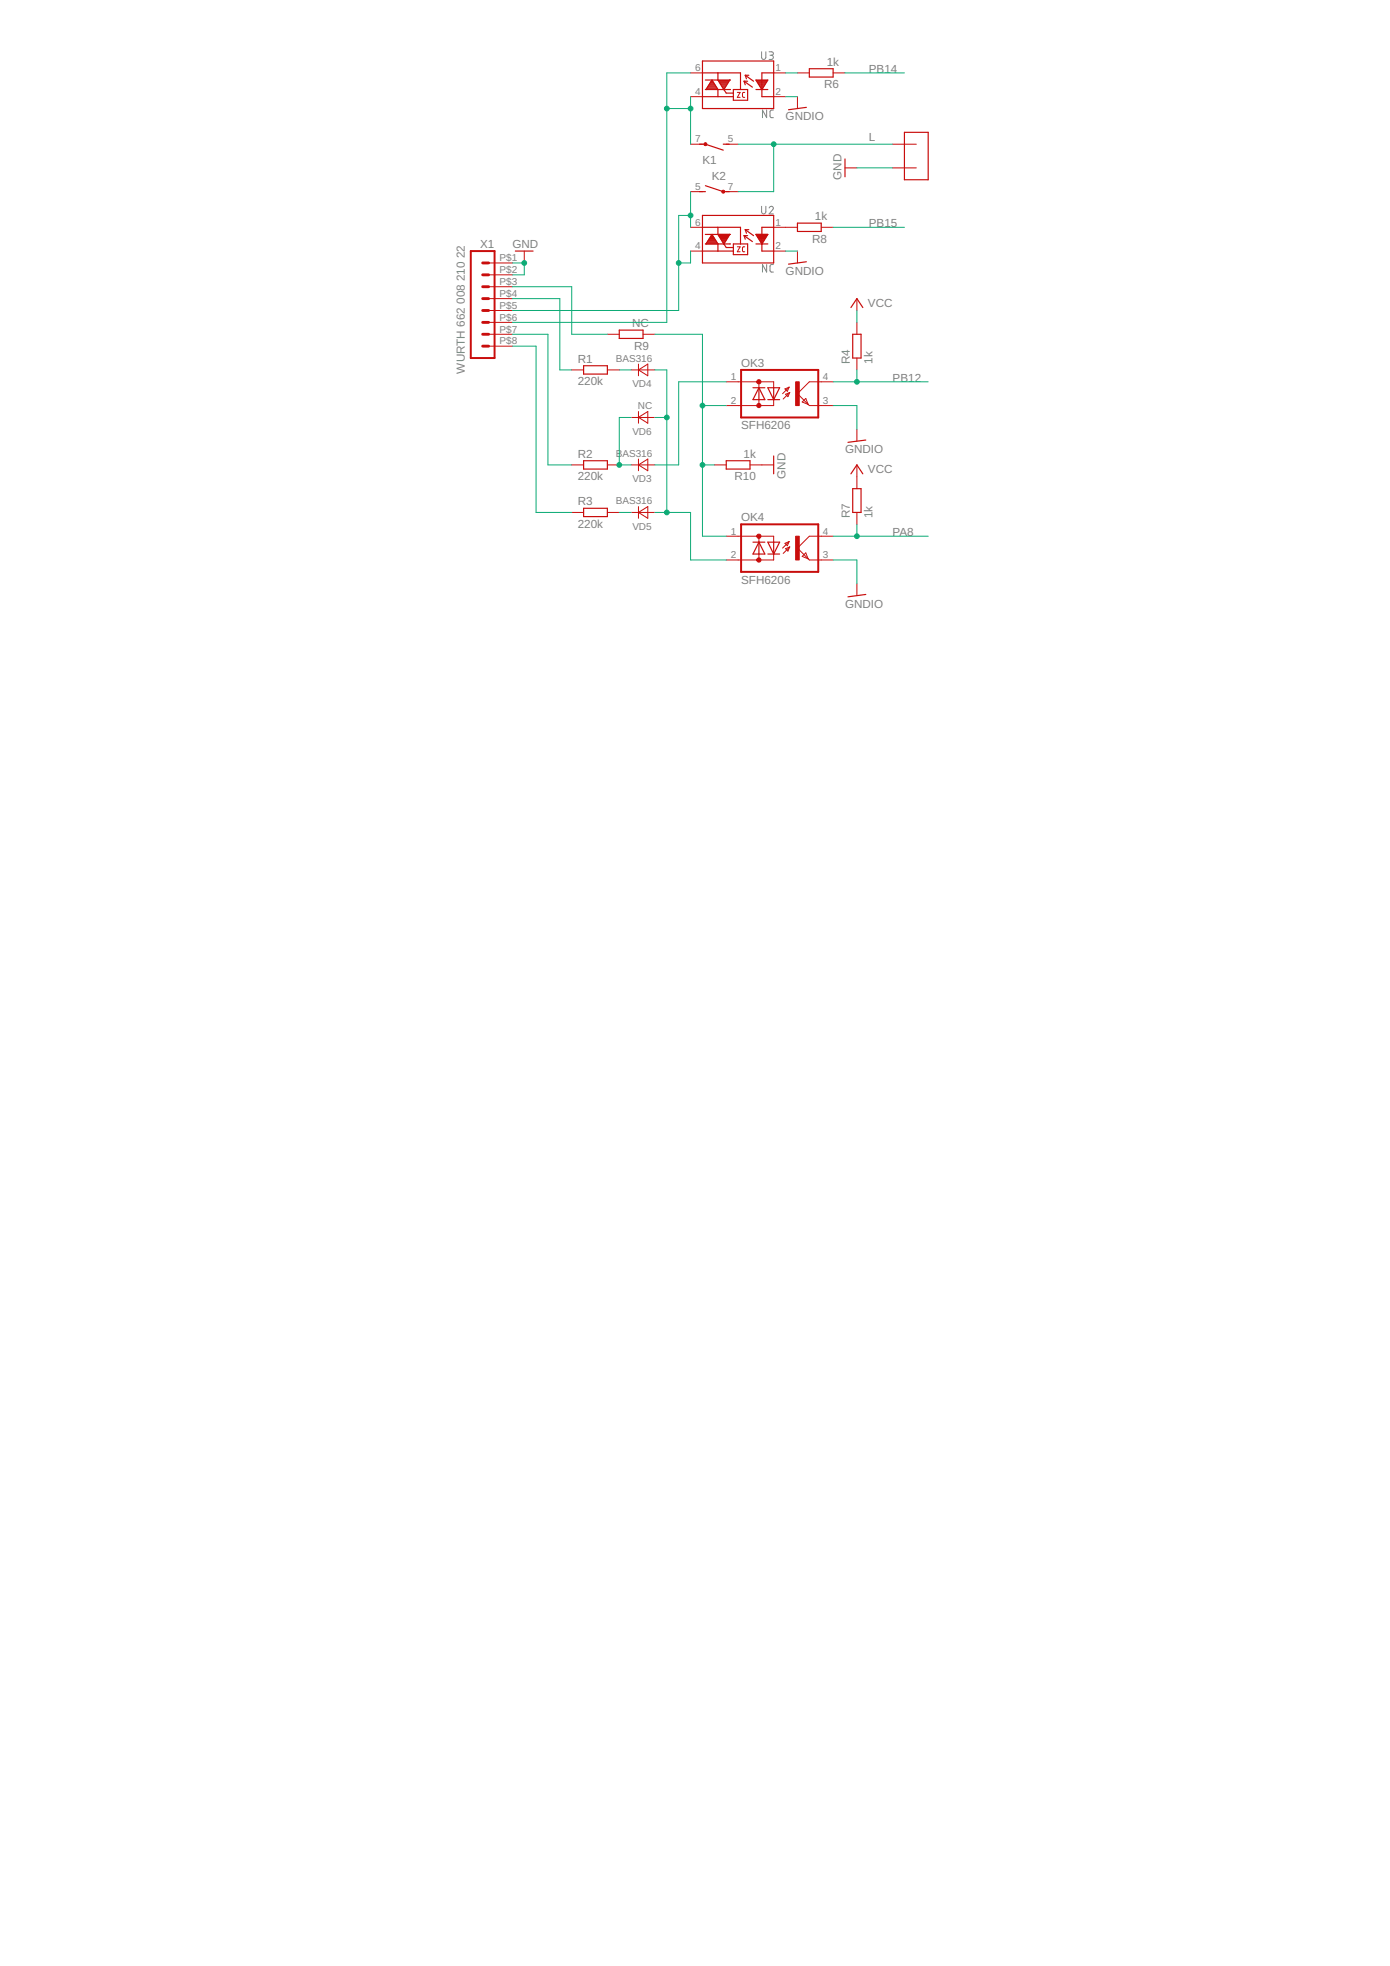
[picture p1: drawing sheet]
<svg xmlns="http://www.w3.org/2000/svg" width="297mm" height="420mm" viewBox="0 0 297 420" stroke-linecap="round" stroke-linejoin="round" font-family="sans-serif">
<path d="M162.8 11.1v1.2a.46 .46 0 0 0 .4 .4 .46 .46 0 0 0 .5-.4v-1.2M164.4 11.1h.5a.37 .37 0 0 1 .4 .3 .37 .37 0 0 1-.4 .4h-.4M164.8 11.8a.44 .44 0 0 1 .5 .5 .44 .44 0 0 1-.5 .4h-.4M163.8 23.5v1.6l-.9-1.6v1.6M165.3 23.5l-.5 .1-.3 .3 .1 1 .2 .2h.5M162.8 44.1v1.2a.46 .46 0 0 0 .4 .4 .46 .46 0 0 0 .5-.4v-1.2M163.8 56.5v1.6l-.9-1.6v1.6M164.4 44.4a.44 .44 0 0 1 .6-.3 .44 .44 0 0 1 .1 .7l-.7 .9h.9M165.3 56.5l-.5 .1-.3 .3 .1 1 .2 .2h.5" fill="none" stroke="#808080" stroke-width=".21"/>
<g fill="none" stroke="#c90d0c" stroke-width=".21">
<path d="M147.6 15.6h2.5M157.6 19.7h.6l-.6 1.1h.6M159.2 19.7l-.4 .1-.1 .2v.7l.5 .1M165.3 15.6h2.6M170.4 15.6h2.6M178 15.6h2.6M147.6 30.8h2.5M147.6 20.7h2.5M155.2 30.8h2.5M165.3 20.7h2.6M170.4 20.7v2.5M180.6 35.9h2.5"/>
<path d="M190.7 30.8h5.1M190.7 35.9h5.1M104.4 56.2h5.1M104.4 58.7h5.1M112 53.7v2.5M147.6 41h2.5M147.6 48.6h2.5M147.6 53.7h2.5M155.2 41h2.5M157.6 52.7h.6l-.6 1.1h.6M159.2 52.7l-.4 .1-.1 .2v.7l.5 .1M165.3 48.6h5.1"/>
<path d="M165.3 53.7h2.6M170.4 53.7v2.5M175.5 48.6h2.5M104.4 61.3h5.1M104.4 63.8h5.1M104.4 66.4h5.1M104.4 68.9h5.1M104.4 71.4h5.1M104.4 74h5.1M122.2 79.1h2.5M129.8 71.4h2.5M129.8 79.1h2.5"/>
<path d="M134.9 79.1h5.1M136.4 77.8v2.5M136.4 79.1l2-1.3v2.5zM137.4 71.4h2.6M183.1 63.8v2.6M183.1 68.9v2.5M183.1 76.5v2.6M122.2 99.4h2.5M129.8 99.4h2.5M134.9 99.4h5.1M134.9 89.2h5.1M136.4 87.9v2.5"/>
<path d="M136.4 98.1v2.5M136.4 99.4l2-1.3v2.5zM136.4 89.2l2-1.3v2.5zM152.7 99.4h2.5M155.2 81.6h10.1v1.3M160.3 99.4h5M162.2 81.6v1.3M162.2 85.4v1.3M165.3 85.4v1.3h-10.1M167.7 83.1l.9-.4-.3 .9zM167.9 84.3l.9-.4-.4 .9zM168.6 82.7l-1.4 1.4"/>
<path d="M168.8 83.9l-1.4 1.4M172.2 85.2l.5 1.2-1.3-.5zM178 81.6h-5l-2.6 2.5 2.6 2.6h5M183.1 91.8v2.5M183.1 99.4v5M122.2 109.5h2.5M129.8 109.5h2.5M134.9 109.5h5.1M136.4 108.3v2.5M136.4 109.5l2-1.2v2.5zM155.2 114.6h10.1v1.3M162.2 114.6v1.3"/>
<path d="M162.2 118.4v1.3M165.3 118.4v1.3h-10.1M167.7 116.1l.9-.4-.3 .9zM167.9 117.3l.9-.4-.4 .9zM168.6 115.7l-1.4 1.4M168.8 116.9l-1.4 1.4M172.2 118.2l.5 1.2-1.3-.5zM178 114.6h-5l-2.6 2.5 2.6 2.6h5M183.1 109.5v2.6M183.1 124.8v2.5"/>
</g>
<g fill="none" stroke="#c90d0c" stroke-width=".25">
<path d="M150.1 13h15.2v10.2h-15.2zM150.1 15.6h8.1v3.5M150.7 19.1h5.4M150.7 17.1h5.4M150.9 19.1l1.2-2 1.3 2v1.6M150.9 19h2.4M151.1 18.8h2.1M151.2 18.6h1.9M151.4 18.4h1.5M151.5 18.1h1.3M151.6 17.9h1M151.8 17.7h.7"/>
<path d="M151.9 17.5h.5M152.1 17.2h.1M153.4 15.6v1.5l1.3 2M153.5 17.2h2.4M153.6 17.5h2.1M153.8 17.7h1.8M153.9 17.9h1.5M154.1 18.1h1.2M154.2 18.4h1M154.3 18.6h.7M154.5 18.8h.4M154.6 19h.1"/>
<path d="M154.7 19.1l.5 .8h1.5M156 17.1l-1.3 2M156.7 19.1h3.1v2.3h-3.1zM159 17.4l1.8 1.2M159 17.4h.8M159 17.4l.3 .7M159.3 16.1l1.7 1.3M159.3 16.1h.7M159.3 16.1l.2 .7M161.5 19.1h2.6M161.5 17.1h2.6l-1.3 2zM161.6 17.2h2.4"/>
<path d="M161.8 17.5h2.1M161.9 17.7h1.8M162 17.9h1.6M162.2 18.1h1.2M162.3 18.4h1M162.5 18.6h.7M162.6 18.8h.4M162.7 19h.2M165.3 15.6h-2.5v5.1h2.5M173 14.7h5v1.8h-5zM149.5 30.8h1.2l3.9 1.3M150.1 20.7h6.6"/>
<path d="M150.7 39.7l3.9 1.3h1.2M154.6 30.8h1.2M172.3 22.9l-3.8 .6M180.6 34v3.8M193.3 28.3h5.1v10.1h-5.1zM110.1 53.7h3.8M149.5 41h1.2M150.1 46h15.2v10.2h-15.2zM150.1 48.6h8.1v3.5M150.1 53.7h6.6M150.7 52.1h5.4M150.7 50.1h5.4"/>
<path d="M150.9 52.1h2.5M151 51.9h2.2M151.2 51.7h1.9M151.3 51.4h1.7M151.4 51.2h1.4M151.6 51h1.1M151.7 50.8h.9M151.8 50.5h.6M152 50.3h.3M152.1 50.1l1.3 2v1.6M152.1 50.1l-1.2 2M152.1 50.1h.1"/>
<path d="M153.4 48.6v1.5l1.3 2M153.5 50.3h2.3M153.7 50.5h2M153.8 50.8h1.7M154 51h1.4M154.1 51.2h1.2M154.2 51.4h.9M154.4 51.7h.6M154.5 51.9h.3M154.7 52.1h.1M154.7 52.1l.5 .8h1.5M156 50.1l-1.3 2"/>
<path d="M156.7 52.1h3.1v2.3h-3.1zM159 50.4l1.8 1.2M159 50.4h.8M159 50.4l.3 .7M159.3 49.1l1.7 1.3M159.3 49.1h.7M159.3 49.1l.2 .7M161.5 52.1h2.6M161.5 50.1h2.6l-1.3 2zM161.7 50.3h2.2M161.8 50.5h2M161.9 50.8h1.8"/>
<path d="M162.1 51h1.4M162.2 51.2h1.2M162.4 51.4h.8M162.5 51.7h.6M162.6 51.9h.4M162.8 52.1h.1M165.3 48.6h-2.5v5.1h2.5M170.4 47.7h5.1v1.8h-5.1zM172.3 55.9l-3.8 .6M124.7 78.2h5.1v1.7h-5.1zM132.3 70.5h5.1v1.8h-5.1zM181.8 65.7l1.3-1.9 1.3 1.9"/>
<path d="M182.2 71.4h1.8v5.1h-1.8zM124.7 98.5h5.1v1.7h-5.1zM155.2 98.5h5.1v1.7h-5.1zM160.9 82.9h2.5M162.2 82.9l1.2 2.5h-2.5zM162.2 82.9v2.5M164.1 82.9h2.5l-1.3 2.5zM164.1 85.4h2.5M165.3 82.9v2.5M165.3 97.5v3.8M185 94l-3.8 .5M124.7 108.6h5.1v1.8h-5.1z"/>
<path d="M160.9 115.9h2.5M162.2 115.9v2.5M162.2 115.9l1.2 2.5h-2.5zM164.1 115.9h2.5l-1.3 2.5zM164.1 118.4h2.5M165.3 115.9v2.5M181.8 101.3l1.3-1.9 1.3 1.9M182.2 104.4h1.8v5.1h-1.8zM185 127l-3.8 .6"/>
</g>
<path d="M100.6 53.7h5.1v22.8h-5.1zM158.4 79.1h16.5v10.1h-16.5zM158.4 112.1h16.5v10.1h-16.5z" fill="none" stroke="#c90d0c" stroke-width=".42"/>
<path d="M103.1 58.7h1.3M103.1 56.2h1.3M103.1 63.8h1.3M103.1 66.4h1.3M103.1 61.3h1.3M103.1 68.9h1.3M103.1 71.4h1.3M103.1 74h1.3" fill="none" stroke="#c90d0c" stroke-width=".61"/>
<g fill="#c90d0c" stroke="#c90d0c" stroke-width=".21">
<path d="M161.8 81.4a.46 .46 0 0 1 .7-.1 .46 .46 0 0 1-.2 .7 .46 .46 0 0 1-.6-.4h.5h-.5z" fill-rule="evenodd"/>
<path d="M161.8 86.4a.46 .46 0 0 1 .7 0 .46 .46 0 0 1-.2 .7 .46 .46 0 0 1-.6-.4h.5h-.5z" fill-rule="evenodd"/>
<path d="M161.8 114.4a.46 .46 0 0 1 .7-.1 .46 .46 0 0 1-.2 .7 .46 .46 0 0 1-.6-.4h.5h-.5z" fill-rule="evenodd"/>
<path d="M161.8 119.4a.46 .46 0 0 1 .7 0 .46 .46 0 0 1-.2 .7 .46 .46 0 0 1-.6-.4h.5h-.5z" fill-rule="evenodd"/>
<circle cx="150.7" cy="30.8" r=".33"/>
<circle cx="154.5" cy="41" r=".33"/>
</g>
<g fill="#c90d0c" stroke="#c90d0c" stroke-width=".21">
<path d="M170 81.6h.8v5.1h-.8z"/>
<path d="M170 114.6h.8v5.1h-.8z"/>
</g>
<g fill="none" stroke="#0dab76" stroke-width=".21">
<path d="M147.6 15.6h-5.1v53.3h-33M167.9 15.6h2.5M180.6 15.6h12.7M142.5 23.2h5.1M147.6 20.7v10.1M157.7 30.8h33M165.3 30.8v10.2h-7.6M167.9 20.7h2.5M183.1 35.9h7.6M109.5 56.2h2.5v2.5h-2.5M147.6 53.7v2.5h-2.6M147.6 41v7.6"/>
<path d="M147.6 46h-2.6v20.4h-35.5M167.9 53.7h2.5M178 48.6h15.3M109.5 71.4h7.6v28h5.1M109.5 61.3h12.7v10.1h7.6M109.5 63.8h10.1v15.3h2.6M109.5 74h5.1v35.5h7.6M132.3 79.1h2.6M140 71.4h10.1v43.2h5.1M140 79.1h2.5v30.4M183.1 66.4v2.5M183.1 79.1v2.5"/>
<path d="M134.9 89.2h-2.6v10.2h2.6M140 89.2h2.5M150.1 86.7h5.1M150.1 99.4h2.6M155.2 81.6h-10.2v17.8h-5M178 81.6h20.4M178 86.7h5.1v5.1M132.3 109.5h2.6M140 109.5h7.6v10.2h7.6M178 119.7h5.1v5.1M178 114.6h20.4M183.1 112.1v2.5"/>
</g>
<g fill="#0dab76" stroke="#0dab76" stroke-width=".21">
<circle cx="183.1" cy="81.6" r=".51"/>
<circle cx="183.1" cy="114.6" r=".51"/>
<circle cx="165.3" cy="30.8" r=".51"/>
<circle cx="112" cy="56.2" r=".51"/>
<circle cx="150.1" cy="86.7" r=".51"/>
<circle cx="150.1" cy="99.4" r=".51"/>
<circle cx="132.3" cy="99.4" r=".51"/>
<circle cx="142.5" cy="109.5" r=".51"/>
<circle cx="142.5" cy="89.2" r=".51"/>
<circle cx="147.6" cy="46" r=".51"/>
<circle cx="145" cy="56.2" r=".51"/>
<circle cx="147.6" cy="23.2" r=".51"/>
<circle cx="142.5" cy="23.2" r=".51"/>
</g>
<g font-size="2.5" fill="#808080">
<text x="176.7" y="14.1">1k</text>
<text x="185.7" y="15.6">PB14</text>
<text x="176.1" y="18.9">R6</text>
<text x="167.9" y="25.7">GNDIO</text>
<text x="150.1" y="35.1">K1</text>
<text x="185.7" y="30">L</text>
<text x="152.1" y="38.4">K2</text>
<text x="179.8" y="38.4" transform="rotate(-90 179.8 38.4)">GND</text>
<text x="174.1" y="47.1">1k</text>
<text x="102.6" y="52.9">X1</text>
<text x="109.5" y="52.9">GND</text>
<text x="173.6" y="51.9">R8</text>
<text x="185.7" y="48.6">PB15</text>
<text x="99.3" y="55.2" transform="rotate(-90 99.3 55.2)">22</text>
<text x="167.9" y="58.7">GNDIO</text>
<text x="99.3" y="65" transform="rotate(-90 99.3 65)">008</text>
<text x="99.3" y="60.1" transform="rotate(-90 99.3 60.1)">210</text>
<text x="185.5" y="65.6">VCC</text>
<text x="135.1" y="69.9">NC</text>
<text x="123.5" y="77.6">R1</text>
<text x="135.5" y="74.7">R9</text>
<text x="181.6" y="77.8" transform="rotate(-90 181.6 77.8)">R4</text>
<text x="186.4" y="77.8" transform="rotate(-90 186.4 77.8)">1k</text>
<text x="99.3" y="79.9" transform="rotate(-90 99.3 79.9)">WURTH 662</text>
<text x="123.5" y="82.4">220k</text>
<text x="158.4" y="78.4">OK3</text>
<text x="190.7" y="81.6">PB12</text>
<text x="158.4" y="91.7">SFH6206</text>
<text x="123.5" y="97.9">R2</text>
<text x="158.9" y="97.8">1k</text>
<text x="180.6" y="96.8">GNDIO</text>
<text x="185.5" y="101.1">VCC</text>
<text x="123.5" y="102.7">220k</text>
<text x="156.9" y="102.6">R10</text>
<text x="167.9" y="102.4" transform="rotate(-90 167.9 102.4)">GND</text>
<text x="123.5" y="112.8">220k</text>
<text x="123.5" y="108">R3</text>
<text x="158.4" y="111.4">OK4</text>
<text x="181.6" y="110.8" transform="rotate(-90 181.6 110.8)">R7</text>
<text x="186.4" y="110.8" transform="rotate(-90 186.4 110.8)">1k</text>
<text x="190.7" y="114.6">PA8</text>
<text x="158.4" y="124.8">SFH6206</text>
<text x="180.6" y="129.8">GNDIO</text>
</g>
<g font-size="2.1" fill="#808080">
<text x="148.6" y="15.2">6</text>
<text x="165.7" y="15.2">1</text>
<text x="148.6" y="20.3">4</text>
<text x="165.7" y="20.3">2</text>
<text x="148.6" y="30.5">7</text>
<text x="155.5" y="30.5">5</text>
<text x="148.6" y="40.6">5</text>
<text x="155.5" y="40.6">7</text>
<text x="148.6" y="53.3">4</text>
<text x="148.6" y="48.2">6</text>
<text x="165.7" y="48.2">1</text>
<text x="165.7" y="53.3">2</text>
<text x="106.7" y="55.8">P$1</text>
<text x="106.7" y="58.4">P$2</text>
<text x="106.7" y="60.9">P$3</text>
<text x="106.7" y="63.5">P$4</text>
<text x="106.7" y="66">P$5</text>
<text x="106.7" y="68.5">P$6</text>
<text x="106.7" y="71.1">P$7</text>
<text x="106.7" y="73.6">P$8</text>
<text x="131.6" y="77.3">BAS316</text>
<text x="135.1" y="82.7">VD4</text>
<text x="156.2" y="81.2">1</text>
<text x="175.9" y="81.2">4</text>
<text x="136.3" y="87.5">NC</text>
<text x="156.2" y="86.3">2</text>
<text x="175.9" y="86.3">3</text>
<text x="135.1" y="92.9">VD6</text>
<text x="131.6" y="97.6">BAS316</text>
<text x="131.6" y="107.8">BAS316</text>
<text x="135.1" y="103">VD3</text>
<text x="135.1" y="113.2">VD5</text>
<text x="156.2" y="114.2">1</text>
<text x="156.2" y="119.3">2</text>
<text x="175.9" y="119.3">3</text>
<text x="175.9" y="114.2">4</text>
</g>
</svg>
